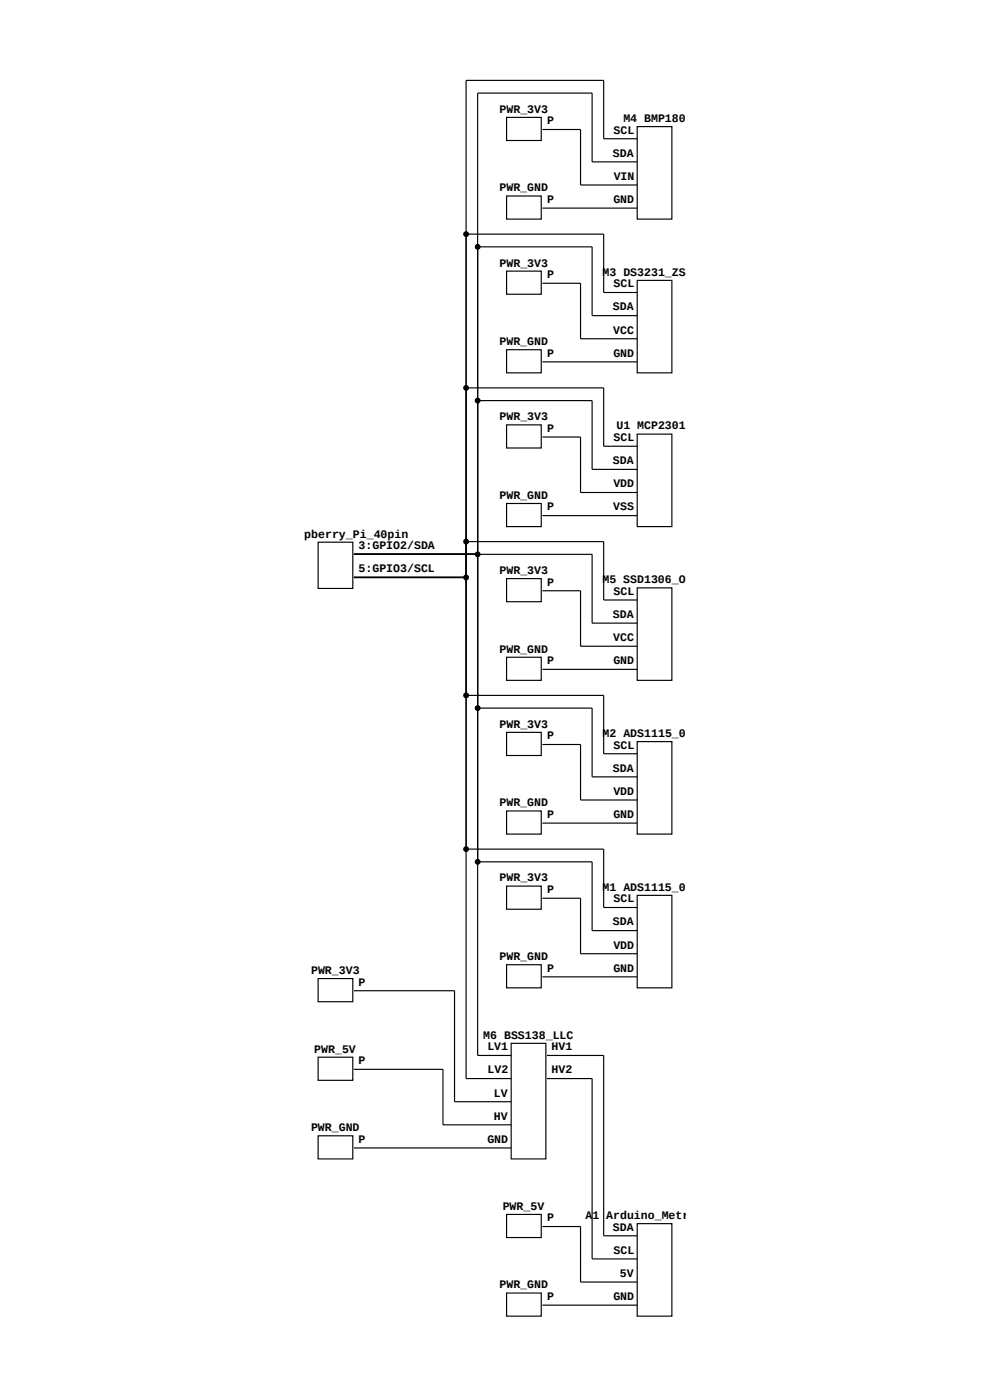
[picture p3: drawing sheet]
<svg xmlns="http://www.w3.org/2000/svg" width="210mm" height="297mm" viewBox="0 0 210 297" stroke-linecap="round" stroke-linejoin="round" font-family="sans-serif">
<g fill="none" stroke="#000" stroke-width=".25">
<path d="M107.5 24.9h7.3v4.9h-7.3zM115.1 27.5h8v11.7h12.1M135.2 26.9h7.3v19.6h-7.3zM135.2 29.4h-7.1v-12.3h-29.2v211.7h9.5M135.2 34.3h-9.6v-14.5h-24.3v204.1h7.1M98.9 49.7h29.2v12.4h7.1M101.3 52.4h24.3v14.6h9.6M107.5 57.5h7.3v4.9h-7.3zM107.5 41.6h7.3v4.9h-7.3zM115.1 44.2h20.1M135.2 59.5h7.3v19.6h-7.3zM107.5 74.2h7.3v4.9h-7.3z"/>
<path d="M115.1 60.1h8v11.8h12.1M115.1 76.8h20.1M98.9 82.3h29.2v12.4h7.1M101.3 85h24.3v14.6h9.6M107.5 90.1h7.3v4.9h-7.3zM115.1 92.7h8v11.8h12.1M135.2 92.1h7.3v19.6h-7.3zM67.5 115h7.3v9.8h-7.3zM75.1 117.6h50.5v14.6h9.6M98.9 114.9h29.2v12.4h7.1M107.5 106.8h7.3v4.9h-7.3zM115.1 109.4h20.1"/>
<path d="M75.1 122.5h23.8M107.5 122.8h7.3v4.9h-7.3zM107.5 139.4h7.3v4.9h-7.3zM115.1 125.3h8v11.8h12.1M135.2 124.7h7.3v19.6h-7.3zM98.9 147.5h29.2v12.4h7.1M101.3 150.2h24.3v14.6h9.6M107.5 155.4h7.3v4.9h-7.3zM115.1 157.9h8v11.8h12.1M115.1 142h20.1M135.2 157.3h7.3v19.6h-7.3zM107.5 172h7.3v4.9h-7.3z"/>
<path d="M115.1 174.6h20.1M98.9 180.1h29.2v12.4h7.1M101.3 182.8h24.3v14.6h9.6M107.5 188h7.3v4.9h-7.3zM115.1 190.6h8v11.7h12.1M135.2 189.9h7.3v19.7h-7.3zM67.5 207.6h7.3v4.9h-7.3zM75.1 210.2h21.3v23.5h12M107.5 204.7h7.3v4.9h-7.3zM115.1 207.2h20.1M67.5 224.3h7.3v4.9h-7.3zM75.1 226.9h18.9v11.7h14.4"/>
<path d="M108.4 221.3h7.4v24.6h-7.4zM116 223.9h12.1v38.3h7.1M116 228.8h9.6v38.3h9.6M67.5 241h7.3v4.9h-7.3zM75.1 243.5h33.3M107.5 257.6h7.3v4.9h-7.3zM135.2 259.6h7.3v19.6h-7.3zM107.5 274.3h7.3v4.9h-7.3zM115.1 260.2h8v11.8h12.1M115.1 276.9h20.1"/>
</g>
<g fill="#000" stroke="#000" stroke-width=".25">
<circle cx="98.9" cy="49.7" r=".49"/>
<circle cx="101.3" cy="52.4" r=".49"/>
<circle cx="98.9" cy="82.3" r=".49"/>
<circle cx="101.3" cy="85" r=".49"/>
<circle cx="98.9" cy="114.9" r=".49"/>
<circle cx="101.3" cy="117.6" r=".49"/>
<circle cx="98.9" cy="122.5" r=".49"/>
<circle cx="98.9" cy="147.5" r=".49"/>
<circle cx="101.3" cy="150.2" r=".49"/>
<circle cx="98.9" cy="180.1" r=".49"/>
<circle cx="101.3" cy="182.8" r=".49"/>
</g>
<g font-size="2.5">
<text x="106" y="23.9">PWR_3V3</text>
<text x="116" y="26.4">P</text>
<text x="130.1" y="28.3">SCL</text>
<text x="132.2" y="25.9">M4 BMP180</text>
<text x="130" y="33.2">SDA</text>
<text x="105.9" y="40.6">PWR_GND</text>
<text x="130.2" y="38.1">VIN</text>
<text x="116" y="43">P</text>
<text x="130.1" y="43">GND</text>
<text x="106" y="56.5">PWR_3V3</text>
<text x="116" y="59">P</text>
<text x="127.8" y="58.5">M3 DS3231_ZS0</text>
<text x="130" y="65.9">SDA</text>
<text x="130.1" y="61">SCL</text>
<text x="130.1" y="70.8">VCC</text>
<text x="105.9" y="73.2">PWR_GND</text>
<text x="116" y="75.7">P</text>
<text x="130.1" y="75.7">GND</text>
<text x="106" y="89.2">PWR_3V3</text>
<text x="116" y="91.6">P</text>
<text x="130.1" y="93.6">SCL</text>
<text x="130.8" y="91.1">U1 MCP2301</text>
<text x="130" y="98.5">SDA</text>
<text x="105.9" y="105.8">PWR_GND</text>
<text x="130.1" y="103.4">VDD</text>
<text x="116" y="108.3">P</text>
<text x="130.1" y="108.3">VSS</text>
<text x="64.5" y="114">pberry_Pi_40pin</text>
<text x="76.1" y="116.5">3:GPIO2/SDA</text>
<text x="76.1" y="121.4">5:GPIO3/SCL</text>
<text x="106" y="121.8">PWR_3V3</text>
<text x="116" y="124.2">P</text>
<text x="127.8" y="123.7">M5 SSD1306_O</text>
<text x="130" y="131.1">SDA</text>
<text x="130.1" y="126.2">SCL</text>
<text x="130.1" y="136">VCC</text>
<text x="105.9" y="138.4">PWR_GND</text>
<text x="116" y="140.9">P</text>
<text x="130.1" y="140.9">GND</text>
<text x="106" y="154.4">PWR_3V3</text>
<text x="116" y="156.8">P</text>
<text x="127.8" y="156.3">M2 ADS1115_0x</text>
<text x="130.1" y="158.8">SCL</text>
<text x="130" y="163.7">SDA</text>
<text x="105.9" y="171.1">PWR_GND</text>
<text x="116" y="173.5">P</text>
<text x="130.1" y="168.6">VDD</text>
<text x="130.1" y="173.5">GND</text>
<text x="106" y="187">PWR_3V3</text>
<text x="116" y="189.5">P</text>
<text x="127.8" y="189">M1 ADS1115_0x</text>
<text x="130.1" y="191.4">SCL</text>
<text x="130" y="196.3">SDA</text>
<text x="105.9" y="203.7">PWR_GND</text>
<text x="130.1" y="201.2">VDD</text>
<text x="66" y="206.6">PWR_3V3</text>
<text x="76.1" y="209.1">P</text>
<text x="116" y="206.1">P</text>
<text x="130.1" y="206.1">GND</text>
<text x="102.5" y="220.4">M6 BSS138_LLC</text>
<text x="66.7" y="223.3">PWR_5V</text>
<text x="76.1" y="225.7">P</text>
<text x="103.4" y="222.8">LV1</text>
<text x="103.4" y="227.7">LV2</text>
<text x="117" y="222.8">HV1</text>
<text x="117" y="227.7">HV2</text>
<text x="104.8" y="232.6">LV</text>
<text x="66" y="240">PWR_GND</text>
<text x="104.8" y="237.5">HV</text>
<text x="76.1" y="242.4">P</text>
<text x="103.4" y="242.4">GND</text>
<text x="106.6" y="256.6">PWR_5V</text>
<text x="116" y="259.1">P</text>
<text x="124.2" y="258.6">A1 Arduino_Metr</text>
<text x="130" y="261.1">SDA</text>
<text x="130.1" y="266">SCL</text>
<text x="105.9" y="273.3">PWR_GND</text>
<text x="116" y="275.8">P</text>
<text x="130.1" y="275.8">GND</text>
<text x="131.5" y="270.9">5V</text>
</g>
</svg>
